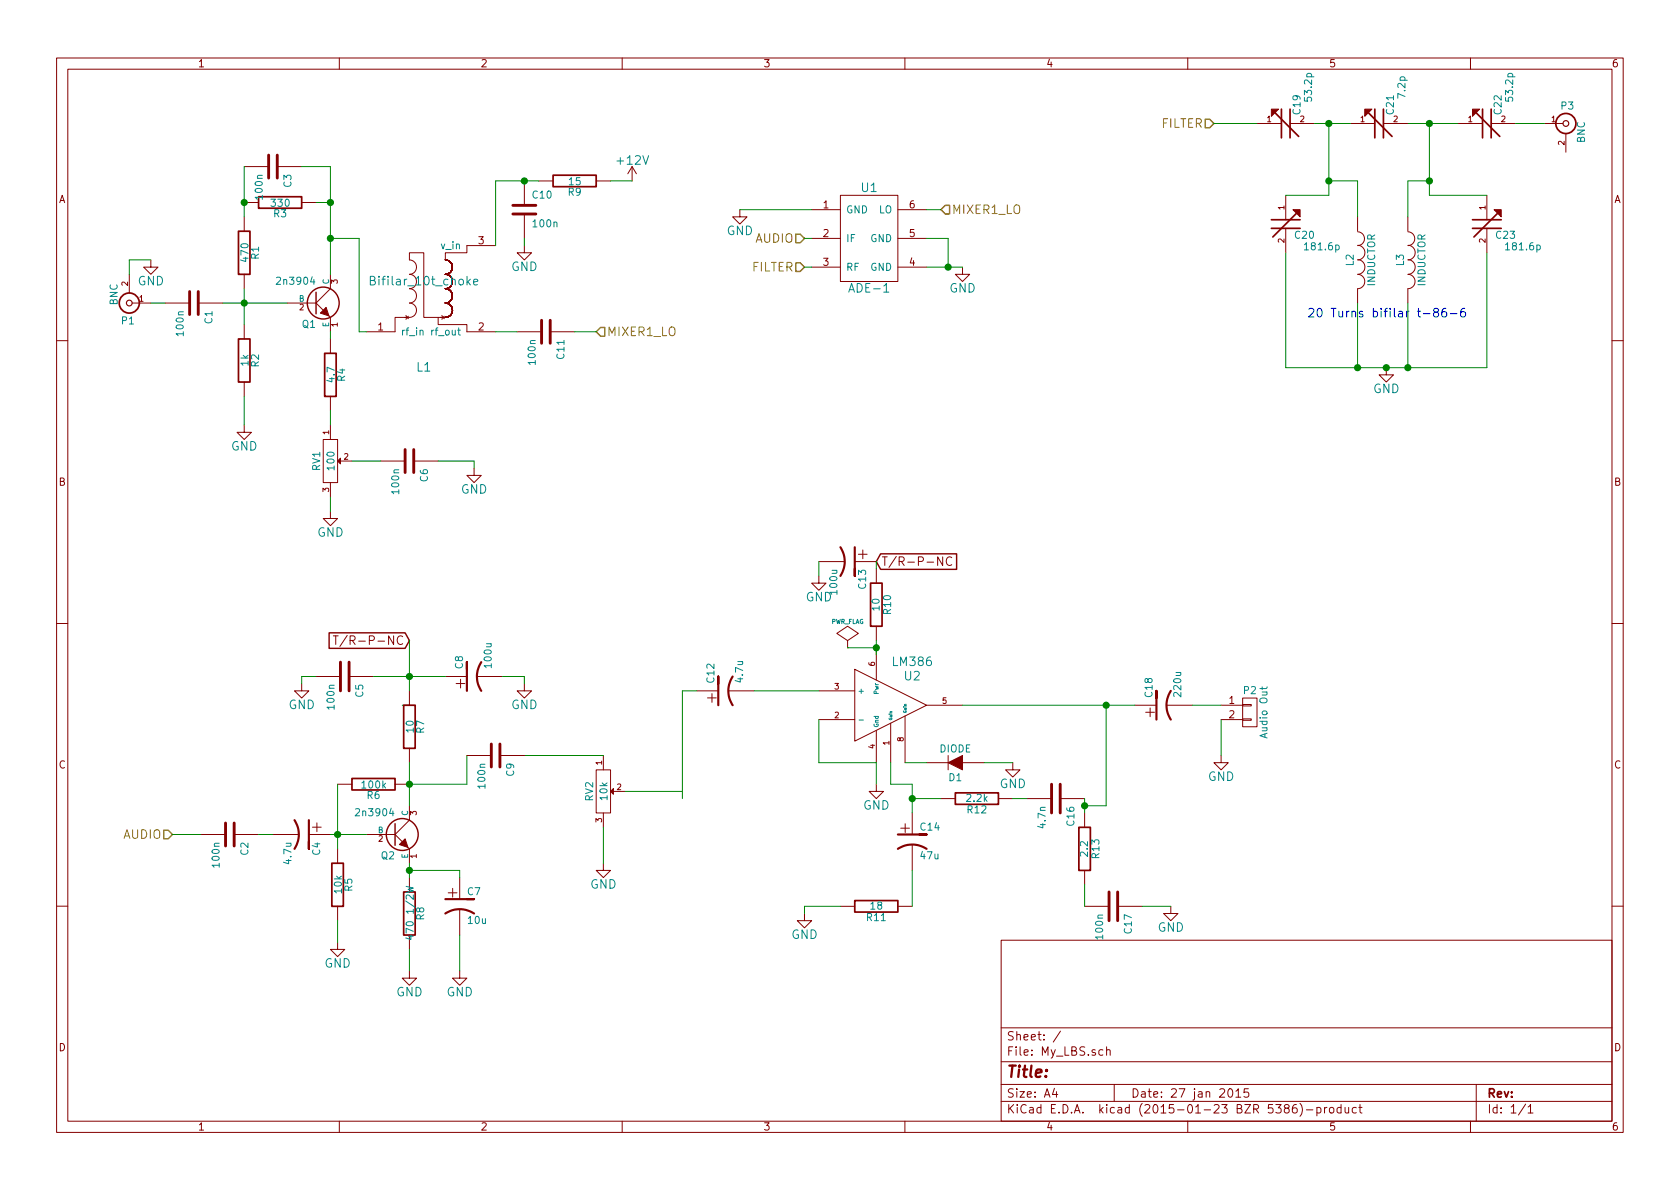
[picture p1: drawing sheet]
EESchema Schematic File Version 2
LIBS:power
LIBS:device
LIBS:transistors
LIBS:conn
LIBS:linear
LIBS:regul
LIBS:74xx
LIBS:cmos4000
LIBS:adc-dac
LIBS:memory
LIBS:xilinx
LIBS:special
LIBS:microcontrollers
LIBS:dsp
LIBS:microchip
LIBS:analog_switches
LIBS:motorola
LIBS:texas
LIBS:intel
LIBS:audio
LIBS:interface
LIBS:digital-audio
LIBS:philips
LIBS:display
LIBS:cypress
LIBS:siliconi
LIBS:opto
LIBS:atmel
LIBS:contrib
LIBS:valves
LIBS:custom_chips
LIBS:custom_chokes
LIBS:My_LBS-cache
EELAYER 25 0
EELAYER END
$Descr A4 11693 8268
encoding utf-8
Sheet 1 1
Title ""
Date "27 jan 2015"
Rev ""
Comp ""
Comment1 ""
Comment2 ""
Comment3 ""
Comment4 ""
$EndDescr
$Comp
L C C1
U 1 1
P 1350 2100
F 0 "C1" H 1400 2200 50  0000 L CNN
F 1 "100n" H 1400 2000 50  0000 L CNN
F 2 "" H 1388 1950 30  0000 C CNN
F 3 "" H 1350 2100 60  0000 C CNN
	1    1350 2100
	0    1    1    0   
$EndComp
$Comp
L NPN Q1
U 1 1
P 2200 2100
F 0 "Q1" H 2200 1950 50  0000 R CNN
F 1 "2n3904" H 2200 2250 50  0000 R CNN
F 2 "" H 2200 2100 60  0000 C CNN
F 3 "" H 2200 2100 60  0000 C CNN
	1    2200 2100
	1    0    0    -1  
$EndComp
$Comp
L R R1
U 1 1
P 1700 1750
F 0 "R1" V 1780 1750 50  0000 C CNN
F 1 "470" V 1707 1751 50  0000 C CNN
F 2 "" V 1630 1750 30  0000 C CNN
F 3 "" H 1700 1750 30  0000 C CNN
	1    1700 1750
	1    0    0    -1  
$EndComp
$Comp
L R R2
U 1 1
P 1700 2500
F 0 "R2" V 1780 2500 50  0000 C CNN
F 1 "1k" V 1707 2501 50  0000 C CNN
F 2 "" V 1630 2500 30  0000 C CNN
F 3 "" H 1700 2500 30  0000 C CNN
	1    1700 2500
	1    0    0    -1  
$EndComp
$Comp
L R R3
U 1 1
P 1950 1400
F 0 "R3" V 2030 1400 50  0000 C CNN
F 1 "330" V 1957 1401 50  0000 C CNN
F 2 "" V 1880 1400 30  0000 C CNN
F 3 "" H 1950 1400 30  0000 C CNN
	1    1950 1400
	0    1    1    0   
$EndComp
$Comp
L C C3
U 1 1
P 1900 1150
F 0 "C3" H 1950 1250 50  0000 L CNN
F 1 "100n" H 1950 1050 50  0000 L CNN
F 2 "" H 1938 1000 30  0000 C CNN
F 3 "" H 1900 1150 60  0000 C CNN
	1    1900 1150
	0    1    1    0   
$EndComp
$Comp
L GND #PWR2
U 1 1
P 1700 2950
F 0 "#PWR2" H 1700 2700 60  0001 C CNN
F 1 "GND" H 1700 2800 60  0000 C CNN
F 2 "" H 1700 2950 60  0000 C CNN
F 3 "" H 1700 2950 60  0000 C CNN
	1    1700 2950
	1    0    0    -1  
$EndComp
$Comp
L R R4
U 1 1
P 2300 2600
F 0 "R4" V 2380 2600 50  0000 C CNN
F 1 "4.7" V 2307 2601 50  0000 C CNN
F 2 "" V 2230 2600 30  0000 C CNN
F 3 "" H 2300 2600 30  0000 C CNN
	1    2300 2600
	1    0    0    -1  
$EndComp
$Comp
L POT RV1
U 1 1
P 2300 3200
F 0 "RV1" H 2300 3100 50  0000 C CNN
F 1 "100" H 2300 3200 50  0000 C CNN
F 2 "" H 2300 3200 60  0000 C CNN
F 3 "" H 2300 3200 60  0000 C CNN
	1    2300 3200
	0    1    1    0   
$EndComp
$Comp
L C C6
U 1 1
P 2850 3200
F 0 "C6" H 2900 3300 50  0000 L CNN
F 1 "100n" H 2900 3100 50  0000 L CNN
F 2 "" H 2888 3050 30  0000 C CNN
F 3 "" H 2850 3200 60  0000 C CNN
	1    2850 3200
	0    1    1    0   
$EndComp
$Comp
L GND #PWR7
U 1 1
P 3300 3250
F 0 "#PWR7" H 3300 3000 60  0001 C CNN
F 1 "GND" H 3300 3100 60  0000 C CNN
F 2 "" H 3300 3250 60  0000 C CNN
F 3 "" H 3300 3250 60  0000 C CNN
	1    3300 3250
	1    0    0    -1  
$EndComp
$Comp
L Bifilar_10t_choke L1
U 1 1
P 3000 2000
F 0 "L1" H 2950 1450 60  0000 C CNN
F 1 "Bifilar_10t_choke" H 2950 2050 60  0000 C CNN
F 2 "" H 3000 2000 60  0000 C CNN
F 3 "" H 3000 2000 60  0000 C CNN
	1    3000 2000
	1    0    0    -1  
$EndComp
$Comp
L C C11
U 1 1
P 3800 2300
F 0 "C11" H 3850 2400 50  0000 L CNN
F 1 "100n" H 3850 2200 50  0000 L CNN
F 2 "" H 3838 2150 30  0000 C CNN
F 3 "" H 3800 2300 60  0000 C CNN
	1    3800 2300
	0    1    1    0   
$EndComp
$Comp
L C C10
U 1 1
P 3650 1450
F 0 "C10" H 3700 1550 50  0000 L CNN
F 1 "100n" H 3700 1350 50  0000 L CNN
F 2 "" H 3688 1300 30  0000 C CNN
F 3 "" H 3650 1450 60  0000 C CNN
	1    3650 1450
	1    0    0    -1  
$EndComp
$Comp
L R R9
U 1 1
P 4000 1250
F 0 "R9" V 4080 1250 50  0000 C CNN
F 1 "15" V 4007 1251 50  0000 C CNN
F 2 "" V 3930 1250 30  0000 C CNN
F 3 "" H 4000 1250 30  0000 C CNN
	1    4000 1250
	0    1    1    0   
$EndComp
$Comp
L +12V #PWR12
U 1 1
P 4400 1250
F 0 "#PWR12" H 4400 1100 60  0001 C CNN
F 1 "+12V" H 4400 1390 60  0000 C CNN
F 2 "" H 4400 1250 60  0000 C CNN
F 3 "" H 4400 1250 60  0000 C CNN
	1    4400 1250
	1    0    0    -1  
$EndComp
$Comp
L GND #PWR9
U 1 1
P 3650 1700
F 0 "#PWR9" H 3650 1450 60  0001 C CNN
F 1 "GND" H 3650 1550 60  0000 C CNN
F 2 "" H 3650 1700 60  0000 C CNN
F 3 "" H 3650 1700 60  0000 C CNN
	1    3650 1700
	1    0    0    -1  
$EndComp
Text HLabel 4150 2300 2    60   Input ~ 0
MIXER1_LO
$Comp
L ADE-1 U1
U 1 1
P 6050 1650
F 0 "U1" H 6050 2000 60  0000 C CNN
F 1 "ADE-1" H 6050 1300 60  0000 C CNN
F 2 "" H 6100 1650 60  0000 C CNN
F 3 "" H 6100 1650 60  0000 C CNN
	1    6050 1650
	1    0    0    -1  
$EndComp
$Comp
L GND #PWR17
U 1 1
P 6700 1850
F 0 "#PWR17" H 6700 1600 60  0001 C CNN
F 1 "GND" H 6700 1700 60  0000 C CNN
F 2 "" H 6700 1850 60  0000 C CNN
F 3 "" H 6700 1850 60  0000 C CNN
	1    6700 1850
	1    0    0    -1  
$EndComp
$Comp
L GND #PWR13
U 1 1
P 5150 1450
F 0 "#PWR13" H 5150 1200 60  0001 C CNN
F 1 "GND" H 5150 1300 60  0000 C CNN
F 2 "" H 5150 1450 60  0000 C CNN
F 3 "" H 5150 1450 60  0000 C CNN
	1    5150 1450
	1    0    0    -1  
$EndComp
Text HLabel 6550 1450 2    60   Input ~ 0
MIXER1_LO
Text HLabel 5600 1650 0    60   Input ~ 0
AUDIO
Text HLabel 5600 1850 0    60   Input ~ 0
FILTER
$Comp
L C C2
U 1 1
P 1600 5800
F 0 "C2" H 1650 5900 50  0000 L CNN
F 1 "100n" H 1650 5700 50  0000 L CNN
F 2 "" H 1638 5650 30  0000 C CNN
F 3 "" H 1600 5800 60  0000 C CNN
	1    1600 5800
	0    1    1    0   
$EndComp
$Comp
L CP1 C4
U 1 1
P 2100 5800
F 0 "C4" H 2150 5900 50  0000 L CNN
F 1 "4.7u" H 2150 5700 50  0000 L CNN
F 2 "" H 2100 5800 60  0000 C CNN
F 3 "" H 2100 5800 60  0000 C CNN
	1    2100 5800
	0    1    1    0   
$EndComp
$Comp
L NPN Q2
U 1 1
P 2750 5800
F 0 "Q2" H 2750 5650 50  0000 R CNN
F 1 "2n3904" H 2750 5950 50  0000 R CNN
F 2 "" H 2750 5800 60  0000 C CNN
F 3 "" H 2750 5800 60  0000 C CNN
	1    2750 5800
	1    0    0    -1  
$EndComp
$Comp
L R R6
U 1 1
P 2600 5450
F 0 "R6" V 2680 5450 50  0000 C CNN
F 1 "100k" V 2607 5451 50  0000 C CNN
F 2 "" V 2530 5450 30  0000 C CNN
F 3 "" H 2600 5450 30  0000 C CNN
	1    2600 5450
	0    1    1    0   
$EndComp
$Comp
L GND #PWR6
U 1 1
P 2850 6750
F 0 "#PWR6" H 2850 6500 60  0001 C CNN
F 1 "GND" H 2850 6600 60  0000 C CNN
F 2 "" H 2850 6750 60  0000 C CNN
F 3 "" H 2850 6750 60  0000 C CNN
	1    2850 6750
	1    0    0    -1  
$EndComp
$Comp
L POT RV2
U 1 1
P 4200 5500
F 0 "RV2" H 4200 5400 50  0000 C CNN
F 1 "10k" H 4200 5500 50  0000 C CNN
F 2 "" H 4200 5500 60  0000 C CNN
F 3 "" H 4200 5500 60  0000 C CNN
	1    4200 5500
	0    1    1    0   
$EndComp
$Comp
L GND #PWR23
U 1 1
P 19500 -3450
F 0 "#PWR23" H 19500 -3450 30  0001 C CNN
F 1 "GND" H 19500 -3520 30  0001 C CNN
F 2 "" H 19500 -3450 60  0001 C CNN
F 3 "" H 19500 -3450 60  0000 C CNN
	1    19500 -3450
	1    0    0    -1  
$EndComp
$Comp
L LM386 U2
U 1 1
P 6200 4900
F 0 "U2" H 6350 5100 60  0000 C CNN
F 1 "LM386" H 6350 5200 60  0000 C CNN
F 2 "Housings_SOIC:SOIC-8-1EP_3.9x4.9mm_Pitch1.27mm" H 6200 4900 60  0001 C CNN
F 3 "" H 6200 4900 60  0000 C CNN
	1    6200 4900
	1    0    0    -1  
$EndComp
$Comp
L GND #PWR16
U 1 1
P 6100 5450
F 0 "#PWR16" H 6100 5200 60  0001 C CNN
F 1 "GND" H 6100 5300 60  0000 C CNN
F 2 "" H 6100 5450 60  0001 C CNN
F 3 "" H 6100 5450 60  0000 C CNN
	1    6100 5450
	1    0    0    -1  
$EndComp
$Comp
L C_POL C13
U 1 1
P 5900 3900
F 0 "C13" H 5950 4000 50  0000 L CNN
F 1 "100u" H 5950 3800 50  0000 L CNN
F 2 "FT:CAP_ELECTRO_D4S1.8" H 5900 3900 60  0001 C CNN
F 3 "" H 5900 3900 60  0000 C CNN
	1    5900 3900
	0    1    1    0   
$EndComp
$Comp
L C_POL C18
U 1 1
P 8100 4900
F 0 "C18" H 8150 5000 50  0000 L CNN
F 1 "220u" H 8150 4800 50  0000 L CNN
F 2 "FT:CAP_ELECTRO_D4S1.8" H 8100 4900 60  0001 C CNN
F 3 "" H 8100 4900 60  0000 C CNN
	1    8100 4900
	0    -1   -1   0   
$EndComp
$Comp
L GND #PWR15
U 1 1
P 5700 4000
F 0 "#PWR15" H 5700 3750 60  0001 C CNN
F 1 "GND" H 5700 3850 60  0000 C CNN
F 2 "" H 5700 4000 60  0001 C CNN
F 3 "" H 5700 4000 60  0000 C CNN
	1    5700 4000
	1    0    0    -1  
$EndComp
$Comp
L R R10
U 1 1
P 6100 4200
F 0 "R10" V 6180 4200 50  0000 C CNN
F 1 "10" V 6100 4200 50  0000 C CNN
F 2 "FT:1210" H 6100 4200 60  0001 C CNN
F 3 "" H 6100 4200 60  0000 C CNN
	1    6100 4200
	1    0    0    -1  
$EndComp
$Comp
L R R11
U 1 1
P 6100 6300
F 0 "R11" V 6180 6300 50  0000 C CNN
F 1 "18" V 6100 6300 50  0000 C CNN
F 2 "FT:1210" H 6100 6300 60  0001 C CNN
F 3 "" H 6100 6300 60  0000 C CNN
	1    6100 6300
	0    1    1    0   
$EndComp
$Comp
L R R12
U 1 1
P 6800 5550
F 0 "R12" V 6880 5550 50  0000 C CNN
F 1 "2.2k" V 6800 5550 50  0000 C CNN
F 2 "FT:1210" H 6800 5550 60  0001 C CNN
F 3 "" H 6800 5550 60  0000 C CNN
	1    6800 5550
	0    1    1    0   
$EndComp
$Comp
L CAP C16
U 1 1
P 7350 5550
F 0 "C16" H 7400 5650 50  0000 L CNN
F 1 "4.7n" H 7400 5450 50  0000 L CNN
F 2 "FT:1210_CAP" H 7350 5550 60  0001 C CNN
F 3 "" H 7350 5550 60  0000 C CNN
	1    7350 5550
	0    1    1    0   
$EndComp
$Comp
L R R13
U 1 1
P 7550 5900
F 0 "R13" V 7630 5900 50  0000 C CNN
F 1 "2.2" V 7550 5900 50  0000 C CNN
F 2 "FT:1210" H 7550 5900 60  0001 C CNN
F 3 "" H 7550 5900 60  0000 C CNN
	1    7550 5900
	1    0    0    -1  
$EndComp
$Comp
L CAP C17
U 1 1
P 7750 6300
F 0 "C17" H 7800 6400 50  0000 L CNN
F 1 "100n" H 7800 6200 50  0000 L CNN
F 2 "FT:1210_CAP" H 7750 6300 60  0001 C CNN
F 3 "" H 7750 6300 60  0000 C CNN
	1    7750 6300
	0    1    1    0   
$EndComp
$Comp
L C_POL C14
U 1 1
P 6350 5850
F 0 "C14" H 6400 5950 50  0000 L CNN
F 1 "47u" H 6400 5750 50  0000 L CNN
F 2 "FT:CAP_ELECTRO_D4S1.8" H 6350 5850 60  0001 C CNN
F 3 "" H 6350 5850 60  0000 C CNN
	1    6350 5850
	1    0    0    -1  
$EndComp
$Comp
L PWR_FLAG #FLG1
U 1 1
P 5900 4500
F 0 "#FLG1" H 5900 4595 30  0001 C CNN
F 1 "PWR_FLAG" H 5900 4680 30  0000 C CNN
F 2 "" H 5900 4500 60  0001 C CNN
F 3 "" H 5900 4500 60  0000 C CNN
	1    5900 4500
	1    0    0    -1  
$EndComp
$Comp
L GND #PWR14
U 1 1
P 5600 6350
F 0 "#PWR14" H 5600 6100 60  0001 C CNN
F 1 "GND" H 5600 6200 60  0000 C CNN
F 2 "" H 5600 6350 60  0001 C CNN
F 3 "" H 5600 6350 60  0000 C CNN
	1    5600 6350
	1    0    0    -1  
$EndComp
$Comp
L GND #PWR20
U 1 1
P 8150 6300
F 0 "#PWR20" H 8150 6050 60  0001 C CNN
F 1 "GND" H 8150 6150 60  0000 C CNN
F 2 "" H 8150 6300 60  0001 C CNN
F 3 "" H 8150 6300 60  0000 C CNN
	1    8150 6300
	1    0    0    -1  
$EndComp
$Comp
L GND #PWR21
U 1 1
P 8500 5250
F 0 "#PWR21" H 8500 5000 60  0001 C CNN
F 1 "GND" H 8500 5100 60  0000 C CNN
F 2 "" H 8500 5250 60  0001 C CNN
F 3 "" H 8500 5250 60  0000 C CNN
	1    8500 5250
	1    0    0    -1  
$EndComp
$Comp
L CONN_01X02 P2
U 1 1
P 8700 4950
F 0 "P2" H 8700 5100 50  0000 C CNN
F 1 "Audio Out" V 8800 4950 50  0000 C CNN
F 2 "Pin_Headers:Pin_Header_Straight_1x02" H 8700 4950 60  0001 C CNN
F 3 "" H 8700 4950 60  0000 C CNN
	1    8700 4950
	1    0    0    -1  
$EndComp
Text GLabel 6100 3900 2    60   Input ~ 0
T/R-P-NC
Text GLabel 2850 4450 0    60   Input ~ 0
T/R-P-NC
Text HLabel 1200 5800 0    60   Input ~ 0
AUDIO
$Comp
L CP1 C12
U 1 1
P 5050 4800
F 0 "C12" H 5100 4900 50  0000 L CNN
F 1 "4.7u" H 5100 4700 50  0000 L CNN
F 2 "" H 5050 4800 60  0000 C CNN
F 3 "" H 5050 4800 60  0000 C CNN
	1    5050 4800
	0    -1   -1   0   
$EndComp
$Comp
L GND #PWR11
U 1 1
P 4200 6000
F 0 "#PWR11" H 4200 5750 60  0001 C CNN
F 1 "GND" H 4200 5850 60  0000 C CNN
F 2 "" H 4200 6000 60  0000 C CNN
F 3 "" H 4200 6000 60  0000 C CNN
	1    4200 6000
	1    0    0    -1  
$EndComp
$Comp
L BNC P1
U 1 1
P 900 2100
F 0 "P1" H 910 2220 50  0000 C CNN
F 1 "BNC" V 1010 2040 50  0000 C CNN
F 2 "" H 900 2100 60  0000 C CNN
F 3 "" H 900 2100 60  0000 C CNN
	1    900  2100
	-1   0    0    1   
$EndComp
$Comp
L GND #PWR1
U 1 1
P 1050 1800
F 0 "#PWR1" H 1050 1550 60  0001 C CNN
F 1 "GND" H 1050 1650 60  0000 C CNN
F 2 "" H 1050 1800 60  0000 C CNN
F 3 "" H 1050 1800 60  0000 C CNN
	1    1050 1800
	1    0    0    -1  
$EndComp
Text HLabel 8450 850  0    60   Input ~ 0
FILTER
$Comp
L CAP_TRIM C19
U 1 1
P 8950 850
F 0 "C19" H 9080 770 50  0000 C CNN
F 1 "53.2p" H 9200 690 50  0000 C CNN
F 2 "" H 8950 850 60  0000 C CNN
F 3 "" H 8950 850 60  0000 C CNN
	1    8950 850 
	0    -1   -1   0   
$EndComp
$Comp
L CAP_TRIM C21
U 1 1
P 9600 850
F 0 "C21" H 9730 770 50  0000 C CNN
F 1 "7.2p" H 9850 690 50  0000 C CNN
F 2 "" H 9600 850 60  0000 C CNN
F 3 "" H 9600 850 60  0000 C CNN
	1    9600 850 
	0    -1   -1   0   
$EndComp
$Comp
L CAP_TRIM C22
U 1 1
P 10350 850
F 0 "C22" H 10480 770 50  0000 C CNN
F 1 "53.2p" H 10600 690 50  0000 C CNN
F 2 "" H 10350 850 60  0000 C CNN
F 3 "" H 10350 850 60  0000 C CNN
	1    10350 850 
	0    -1   -1   0   
$EndComp
$Comp
L CAP_TRIM C20
U 1 1
P 8950 1550
F 0 "C20" H 9080 1470 50  0000 C CNN
F 1 "181.6p" H 9200 1390 50  0000 C CNN
F 2 "" H 8950 1550 60  0000 C CNN
F 3 "" H 8950 1550 60  0000 C CNN
	1    8950 1550
	1    0    0    -1  
$EndComp
$Comp
L CAP_TRIM C23
U 1 1
P 10350 1550
F 0 "C23" H 10480 1470 50  0000 C CNN
F 1 "181.6p" H 10600 1390 50  0000 C CNN
F 2 "" H 10350 1550 60  0000 C CNN
F 3 "" H 10350 1550 60  0000 C CNN
	1    10350 1550
	1    0    0    -1  
$EndComp
$Comp
L INDUCTOR L3
U 1 1
P 9800 1800
F 0 "L3" V 9750 1800 50  0000 C CNN
F 1 "INDUCTOR" V 9900 1800 50  0000 C CNN
F 2 "" H 9800 1800 60  0000 C CNN
F 3 "" H 9800 1800 60  0000 C CNN
	1    9800 1800
	1    0    0    -1  
$EndComp
$Comp
L INDUCTOR L2
U 1 1
P 9450 1800
F 0 "L2" V 9400 1800 50  0000 C CNN
F 1 "INDUCTOR" V 9550 1800 50  0000 C CNN
F 2 "" H 9450 1800 60  0000 C CNN
F 3 "" H 9450 1800 60  0000 C CNN
	1    9450 1800
	1    0    0    -1  
$EndComp
$Comp
L GND #PWR22
U 1 1
P 9650 2550
F 0 "#PWR22" H 9650 2300 60  0001 C CNN
F 1 "GND" H 9650 2400 60  0000 C CNN
F 2 "" H 9650 2550 60  0000 C CNN
F 3 "" H 9650 2550 60  0000 C CNN
	1    9650 2550
	1    0    0    -1  
$EndComp
Text Notes 9100 2200 0    60   ~ 0
20 Turns bifilar t-86-6
$Comp
L BNC P3
U 1 1
P 10900 850
F 0 "P3" H 10910 970 50  0000 C CNN
F 1 "BNC" V 11010 790 50  0000 C CNN
F 2 "" H 10900 850 60  0000 C CNN
F 3 "" H 10900 850 60  0000 C CNN
	1    10900 850 
	1    0    0    -1  
$EndComp
$Comp
L GND #PWR4
U 1 1
P 2300 3550
F 0 "#PWR4" H 2300 3300 60  0001 C CNN
F 1 "GND" H 2300 3400 60  0000 C CNN
F 2 "" H 2300 3550 60  0000 C CNN
F 3 "" H 2300 3550 60  0000 C CNN
	1    2300 3550
	1    0    0    -1  
$EndComp
$Comp
L DIODE D1
U 1 1
P 6650 5300
F 0 "D1" H 6650 5400 50  0000 C CNN
F 1 "DIODE" H 6650 5200 50  0000 C CNN
F 2 "" H 6650 5300 60  0000 C CNN
F 3 "" H 6650 5300 60  0000 C CNN
	1    6650 5300
	-1   0    0    1   
$EndComp
$Comp
L GND #PWR19
U 1 1
P 7050 5300
F 0 "#PWR19" H 7050 5050 60  0001 C CNN
F 1 "GND" H 7050 5150 60  0000 C CNN
F 2 "" H 7050 5300 60  0000 C CNN
F 3 "" H 7050 5300 60  0000 C CNN
	1    7050 5300
	1    0    0    -1  
$EndComp
$Comp
L R R5
U 1 1
P 2350 6150
F 0 "R5" V 2430 6150 50  0000 C CNN
F 1 "10k" V 2357 6151 50  0000 C CNN
F 2 "" V 2280 6150 30  0000 C CNN
F 3 "" H 2350 6150 30  0000 C CNN
	1    2350 6150
	1    0    0    -1  
$EndComp
$Comp
L GND #PWR5
U 1 1
P 2350 6550
F 0 "#PWR5" H 2350 6300 60  0001 C CNN
F 1 "GND" H 2350 6400 60  0000 C CNN
F 2 "" H 2350 6550 60  0000 C CNN
F 3 "" H 2350 6550 60  0000 C CNN
	1    2350 6550
	1    0    0    -1  
$EndComp
Wire Wire Line
	1550 2100 2000 2100
Wire Wire Line
	1700 2000 1700 2250
Connection ~ 1700 2100
Wire Wire Line
	1700 2750 1700 2950
Wire Wire Line
	1700 1150 1700 1500
Connection ~ 1700 1400
Wire Wire Line
	2200 1400 2300 1400
Wire Wire Line
	2300 1150 2300 1900
Wire Wire Line
	2100 1150 2300 1150
Connection ~ 2300 1400
Wire Wire Line
	2300 2300 2300 2350
Wire Wire Line
	2300 2850 2300 2950
Wire Wire Line
	2450 3200 2650 3200
Wire Wire Line
	3050 3200 3300 3200
Wire Wire Line
	2500 1650 2300 1650
Connection ~ 2300 1650
Wire Wire Line
	3450 1250 3750 1250
Wire Wire Line
	3450 1250 3450 1700
Connection ~ 3650 1250
Wire Wire Line
	4250 1250 4400 1250
Wire Wire Line
	3650 1650 3650 1700
Wire Wire Line
	4000 2300 4150 2300
Wire Wire Line
	6450 1850 6700 1850
Wire Wire Line
	6450 1650 6600 1650
Wire Wire Line
	6600 1650 6600 1850
Connection ~ 6600 1850
Wire Wire Line
	5650 1450 5150 1450
Wire Wire Line
	6450 1450 6550 1450
Wire Wire Line
	5650 1650 5600 1650
Wire Wire Line
	5650 1850 5600 1850
Wire Wire Line
	2300 5800 2550 5800
Wire Wire Line
	1800 5800 1900 5800
Wire Wire Line
	2350 5450 2350 5900
Connection ~ 2350 5800
Connection ~ 2850 5450
Wire Wire Line
	5700 5000 5700 5300
Wire Wire Line
	5700 5300 6100 5300
Wire Wire Line
	6100 5300 6100 5450
Wire Wire Line
	5700 3900 5700 4000
Wire Wire Line
	6100 3900 6100 3950
Wire Wire Line
	6200 5300 6200 5450
Wire Wire Line
	6200 5450 6350 5450
Wire Wire Line
	6350 5450 6350 5650
Wire Wire Line
	6350 5550 6550 5550
Wire Wire Line
	7050 5550 7150 5550
Wire Wire Line
	7550 5550 7550 5650
Connection ~ 7550 5600
Wire Wire Line
	7550 5600 7700 5600
Wire Wire Line
	7700 5600 7700 4900
Wire Wire Line
	6700 4900 7900 4900
Connection ~ 7700 4900
Connection ~ 6350 5550
Connection ~ 6100 4500
Wire Wire Line
	8300 4900 8500 4900
Wire Wire Line
	8500 5000 8500 5250
Wire Wire Line
	6100 4450 6100 4550
Wire Wire Line
	2800 4900 2850 4900
Wire Wire Line
	1200 5800 1400 5800
Wire Wire Line
	3650 5250 4200 5250
Wire Wire Line
	4200 5750 4200 6000
Wire Wire Line
	1050 2100 1150 2100
Wire Wire Line
	900  1900 900  1800
Wire Wire Line
	900  1800 1050 1800
Wire Wire Line
	8450 850  8750 850 
Wire Wire Line
	9150 850  9400 850 
Wire Wire Line
	9800 850  10150 850 
Connection ~ 9250 850 
Wire Wire Line
	9250 850  9250 1350
Wire Wire Line
	9250 1350 8950 1350
Connection ~ 9950 850 
Wire Wire Line
	9950 850  9950 1350
Wire Wire Line
	9950 1350 10350 1350
Connection ~ 9250 1250
Connection ~ 9950 1250
Wire Wire Line
	9250 1250 9450 1250
Wire Wire Line
	9450 1250 9450 1500
Wire Wire Line
	9950 1250 9800 1250
Wire Wire Line
	9800 1250 9800 1500
Wire Wire Line
	8950 1750 8950 2550
Wire Wire Line
	8950 2550 10350 2550
Wire Wire Line
	10350 2550 10350 1750
Connection ~ 9650 2550
Wire Wire Line
	9450 2100 9450 2550
Connection ~ 9450 2550
Wire Wire Line
	9800 2100 9800 2550
Connection ~ 9800 2550
Wire Wire Line
	10550 850  10750 850 
Wire Wire Line
	2300 3450 2300 3550
Wire Wire Line
	3300 3200 3300 3250
Wire Wire Line
	6350 6050 6350 6300
Wire Wire Line
	5850 6300 5600 6300
Wire Wire Line
	5600 6300 5600 6350
Wire Wire Line
	7550 6150 7550 6300
Wire Wire Line
	7950 6300 8150 6300
Wire Wire Line
	6300 5300 6450 5300
Wire Wire Line
	6850 5300 7050 5300
Wire Wire Line
	2350 6400 2350 6550
$Comp
L R R7
U 1 1
P 2850 5050
F 0 "R7" V 2930 5050 50  0000 C CNN
F 1 "10" V 2857 5051 50  0000 C CNN
F 2 "" V 2780 5050 30  0000 C CNN
F 3 "" H 2850 5050 30  0000 C CNN
	1    2850 5050
	1    0    0    -1  
$EndComp
$Comp
L CAP C5
U 1 1
P 2400 4700
F 0 "C5" H 2450 4800 50  0000 L CNN
F 1 "100n" H 2450 4600 50  0000 L CNN
F 2 "" H 2400 4700 60  0000 C CNN
F 3 "" H 2400 4700 60  0000 C CNN
	1    2400 4700
	0    1    1    0   
$EndComp
$Comp
L C_POL C8
U 1 1
P 3300 4700
F 0 "C8" H 3350 4800 50  0000 L CNN
F 1 "100u" H 3350 4600 50  0000 L CNN
F 2 "" H 3300 4700 60  0000 C CNN
F 3 "" H 3300 4700 60  0000 C CNN
	1    3300 4700
	0    -1   -1   0   
$EndComp
Wire Wire Line
	2850 4450 2850 4800
Wire Wire Line
	2850 5300 2850 5600
Wire Wire Line
	2600 4700 3100 4700
Connection ~ 2850 4700
$Comp
L GND #PWR3
U 1 1
P 2100 4750
F 0 "#PWR3" H 2100 4500 60  0001 C CNN
F 1 "GND" H 2100 4600 60  0000 C CNN
F 2 "" H 2100 4750 60  0000 C CNN
F 3 "" H 2100 4750 60  0000 C CNN
	1    2100 4750
	1    0    0    -1  
$EndComp
$Comp
L GND #PWR10
U 1 1
P 3650 4750
F 0 "#PWR10" H 3650 4500 60  0001 C CNN
F 1 "GND" H 3650 4600 60  0000 C CNN
F 2 "" H 3650 4750 60  0000 C CNN
F 3 "" H 3650 4750 60  0000 C CNN
	1    3650 4750
	1    0    0    -1  
$EndComp
Wire Wire Line
	3500 4700 3650 4700
Wire Wire Line
	3650 4700 3650 4750
Wire Wire Line
	2200 4700 2100 4700
Wire Wire Line
	2100 4700 2100 4750
Wire Wire Line
	2850 5450 3250 5450
Wire Wire Line
	3250 5450 3250 5250
$Comp
L C C9
U 1 1
P 3450 5250
F 0 "C9" H 3500 5350 50  0000 L CNN
F 1 "100n" H 3500 5150 50  0000 L CNN
F 2 "" H 3488 5100 30  0000 C CNN
F 3 "" H 3450 5250 60  0000 C CNN
	1    3450 5250
	0    1    1    0   
$EndComp
Wire Wire Line
	4350 5500 4750 5500
Wire Wire Line
	5250 4800 5700 4800
$Comp
L R R8
U 1 1
P 2850 6350
F 0 "R8" V 2930 6350 50  0000 C CNN
F 1 "470 1/2W" V 2857 6351 50  0000 C CNN
F 2 "" V 2780 6350 30  0000 C CNN
F 3 "" H 2850 6350 30  0000 C CNN
	1    2850 6350
	1    0    0    -1  
$EndComp
$Comp
L C_POL C7
U 1 1
P 3200 6300
F 0 "C7" H 3250 6400 50  0000 L CNN
F 1 "10u" H 3250 6200 50  0000 L CNN
F 2 "" H 3200 6300 60  0000 C CNN
F 3 "" H 3200 6300 60  0000 C CNN
	1    3200 6300
	1    0    0    -1  
$EndComp
$Comp
L GND #PWR8
U 1 1
P 3200 6750
F 0 "#PWR8" H 3200 6500 60  0001 C CNN
F 1 "GND" H 3200 6600 60  0000 C CNN
F 2 "" H 3200 6750 60  0000 C CNN
F 3 "" H 3200 6750 60  0000 C CNN
	1    3200 6750
	1    0    0    -1  
$EndComp
Wire Wire Line
	2850 6000 2850 6100
Wire Wire Line
	3200 6100 3200 6050
Wire Wire Line
	3200 6050 2850 6050
Connection ~ 2850 6050
Wire Wire Line
	3200 6500 3200 6750
Wire Wire Line
	2850 6600 2850 6750
Wire Wire Line
	2500 1650 2500 2300
Wire Wire Line
	2500 2300 2550 2300
Wire Wire Line
	3450 2300 3600 2300
Wire Wire Line
	6100 4500 5900 4500
Wire Wire Line
	4750 5550 4750 4800
Wire Wire Line
	4750 4800 4850 4800
$EndSCHEMATC
